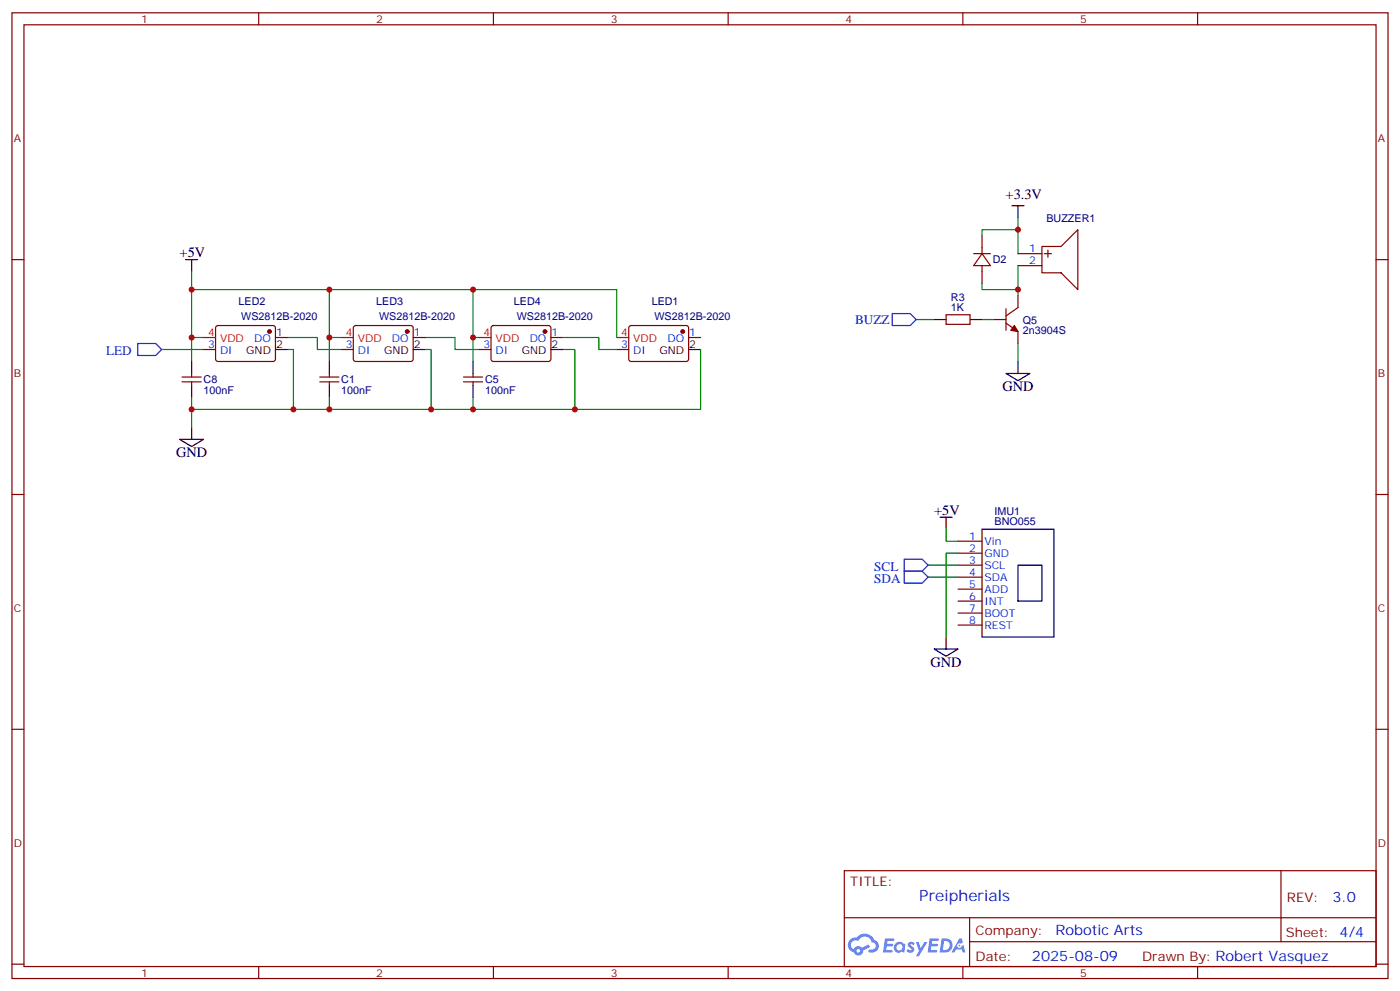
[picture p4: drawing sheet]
<svg xmlns="http://www.w3.org/2000/svg" width="412mm" height="292mm" viewBox="0 0 412 292" stroke-linecap="round" stroke-linejoin="round" font-family="sans-serif">
<g fill="none" stroke="#870000" stroke-width=".35">
<path d="M3.5 3.8h405.4v284.3h-405.4zM7.1 7.3h398.2v277.3h-398.2zM76.2 3.8v3.5M145.3 3.8v3.5M214.5 3.8v3.5M283.6 3.8v3.5M352.8 3.8v3.5M3.5 76.4h3.6M405.3 76.4h3.6M3.5 145.6h3.6M405.3 145.6h3.6M3.5 214.7h3.6"/>
<path d="M405.3 214.7h3.6M248.7 256.4h156.6v28.2h-156.6zM377.3 256.4v20.9M248.7 270.2h156.5M285.6 277.3h119.6M285.6 270.2v14.1M3.5 283.9h3.6M76.2 284.6v3.5M145.3 284.6v3.5M214.5 284.6v3.5M283.6 284.6v3.5M352.8 284.6v3.5"/>
<path d="M405.3 283.9h3.6"/>
</g>
<g fill="#5487ff">
<path d="M267.7 277.5a1.22 1.22 0 0 1 1.7 .3l-.4 .6a.47 .47 0 0 0-.3-.4 .47 .47 0 0 0-.5 .2l.1 .2a1.14 1.14 0 0 1 .8 1.7 1.14 1.14 0 0 1-1.9 0l-.2-.2 .5-.5 .7 .4a.29 .29 0 0 0 .3-.2 .29 .29 0 0 0-.2-.4 1.04 1.04 0 0 1-.6-1.7z"/>
<path d="M260.7 276.3h2.4l.3 .2-.2 .5h-1.8l-.1 .9h1.5l.3 .4-.3 .3h-1.6l-.2 1.1 1.7 .1 .2 .3-.2 .3h-2.6z"/>
<path d="M273.8 276.3h2.4l.3 .2-.1 .5h-1.8l-.2 .9h1.6l.3 .4-.4 .3h-1.6l-.1 1.1 1.7 .1 .2 .3-.2 .3h-2.6z"/>
<path d="M282.6 276.3h.7l.3 1.2-.6 .4a.69 .69 0 0 0-1 .2 .69 .69 0 0 0 .4 1 .69 .69 0 0 0 .9-.6l.5-.3 .6 2.2h-.8l-.2-.8h-1.8l-.5 .8h-.8z"/>
<path d="M269.8 277.4h.8l.6 1.8 1.1-1.8h.9l-2.6 4.2h-.8l.9-1.6z"/>
<path d="M277.4 276.3l-.6 4.1h1.3a2.11 2.11 0 0 0 2.5-2.1 2.11 2.11 0 0 0-2.5-2zM278.1 277a1.39 1.39 0 0 1 1.7 1.4 1.39 1.39 0 0 1-1.8 1.3h-.3z"/>
<path d="M263.7 277.9a1.54 1.54 0 0 0-.1 2.2 1.54 1.54 0 0 0 2.2 .1l.6 .2 .3-2.3-.2-.2h-.4a1.49 1.49 0 0 0-2.4 0zM264 278.9a.94 .94 0 0 1 1.8 0 .94 .94 0 0 1-1.8 0z"/>
<path d="M250.4 276.7a2.18 2.18 0 0 0 1.1 3.7 1.44 1.44 0 0 0 1.6 .9 1.44 1.44 0 0 0 1.2-1.5l2-1-.5-.7-1.9 .9a1.47 1.47 0 0 0-2.4 .5 1.39 1.39 0 0 1-.7-2 1.39 1.39 0 0 1 2-.4 2.12 2.12 0 0 1 2.2-1.3 2.12 2.12 0 0 1 1.9 1.7 1.14 1.14 0 0 1 1.1 1.4 1.14 1.14 0 0 1-1.7 .7 .43 .43 0 0 0-.5 .4 .43 .43 0 0 0 .4 .5 1.98 1.98 0 0 0 2.5-1.3 1.98 1.98 0 0 0-1.2-2.5 3.1 3.1 0 0 0-5.3-.7l-.9 .1zM252.3 280a.55 .55 0 0 1 1.1 0 .55 .55 0 0 1-1.1 0z"/>
<circle cx="282.6" cy="278.4" r=".26"/>
</g>
<g fill="none" stroke="#008700" stroke-width=".35">
<path d="M56.4 80v5.3M299.9 67.6h-10.6v1.8M299.9 64.1v10.6M299.9 78.2v8.8M56.4 99.4v-14.1h40.6v14.1M60 99.4h-3.6v7M84.7 99.4h8.8v3.5h7M97 85.3h42.3v14.1M100.5 99.4h-3.5v7M125.2 99.4h8.9v3.5h7M139.3 85.3h42.4v14.1M141.1 99.4h-1.8v7"/>
<path d="M165.8 99.4h10.6v3.5h5.3M269.9 94.1h5.3M289.3 83.5v1.8h10.6M289.3 94.1h3.5M47.6 102.9h12.4M56.4 117v3.5h30M84.7 102.9h1.7v17.6h10.6M97 117v3.5h42.3M125.2 102.9h1.8v17.6M165.8 102.9h3.5v17.6h-30v-3.5M206.4 102.9v17.6h-37.1M299.9 101.1v5.3"/>
<path d="M56.4 120.5v5.3M278.7 155.8v3.5h3.5M273.4 166.4h8.8M273.4 169.9h8.8M282.2 162.9h-3.5v24.7"/>
</g>
<g fill="none" stroke="#000" stroke-width=".35">
<path d="M54.7 76.4h3.5M56.4 76.4v3.6M298.1 60.6h3.5M299.9 60.6v3.5M275.2 94.1h3.5M285.8 94.1h3.5M56.4 106.4v3.6M56.4 113.5v3.5M81.1 102.9h3.6M97 106.4v3.6M97 113.5v3.5M121.7 102.9h3.5"/>
<path d="M139.3 106.4v3.6M139.3 113.5v3.5M162.3 102.9h3.5M202.8 102.9h3.6M296.3 110h7.1l-3.5 2.1zM299.9 106.4v3.6M52.9 129.4h7.1l-3.6 2.1zM56.4 125.8v3.6M276.9 152.3h3.6M278.7 152.3v3.5M289.3 155.8h21.1v31.8h-21.1zM299.9 166.4h7v10.6h-7z"/>
<path d="M275.2 191.1h7l-3.5 2.1zM278.7 187.6v3.5"/>
</g>
<g fill="none" stroke="#870000" stroke-width=".35">
<path d="M286.8 74.7h4.9M289.3 74.7l2.4 3.5h-4.9zM289.3 69.4v5.3M289.3 78.2v5.3M299.9 74.7h7M299.9 78.2h7M306.9 72.6h5.7l4.9-5v17.7l-4.9-5h-5.7zM307.6 74.7h2.1M308.7 73.6v2.1M63.7 96.1l.5-.3 16.5 .1 .4 .7v9.4l-.7 .4h-16.5l-.4-.7v-9.1zM81.1 99.4h3.6M104.3 96.1l.5-.3 16.5 .1 .4 .7-.1 9.4-.6 .4h-16.5l-.4-.7v-9.1z"/>
<path d="M121.7 99.4h3.5M144.9 96.1l.4-.3 16.5 .1 .5 .7-.1 9.4-.6 .4h-16.5l-.5-.7v-9.1zM162.3 99.4h3.5M185.4 96.1l.5-.3 16.5 .1 .4 .7v9.4l-.7 .4h-16.5l-.4-.7v-9.1zM202.8 99.4h3.6M278.7 92.7h7.1v2.8h-7.1zM292.8 94.1h3.5M296.3 95.1l3.6 2.5v3.5M296.3 90.9v6.4M299.9 87v3.6l-3.6 2.4M53.6 112.4h5.7M53.6 111h5.7"/>
<path d="M56.4 110v1M56.4 112.4v1.1M60 102.9h3.5M94.2 112.4h5.6M94.2 111h5.6M97 110v1M97 112.4v1.1M100.5 102.9h3.6M136.5 112.4h5.7M136.5 111h5.7M139.3 110v1M139.3 112.4v1.1"/>
<path d="M141.1 102.9h3.5M181.7 102.9h3.5M282.2 159.3h7.1M282.2 162.9h7.1M282.2 166.4h7.1M282.2 169.9h7.1M282.2 173.5h7.1M282.2 177h7.1M282.2 180.5h7.1M282.2 184h7.1"/>
</g>
<g fill="#870000" stroke="#870000" stroke-width=".35">
<path d="M298.8 95.8l1.1 1.8-2.2-.3z"/>
<circle cx="119.9" cy="97.6" r=".53"/>
<circle cx="79.4" cy="97.6" r=".53"/>
<circle cx="160.5" cy="97.6" r=".53"/>
<circle cx="201.1" cy="97.6" r=".53"/>
</g>
<path d="M60 99.4h3.5M100.5 99.4h3.6M141.1 99.4h3.5M181.7 99.4h3.5" fill="none" stroke="#f00" stroke-width=".35"/>
<path d="M262.8 92.3h5.3l1.8 1.8-1.8 1.7h-5.3zM40.6 101.1h5.3l1.7 1.8-1.7 1.8h-5.3zM266.3 164.6h5.3l1.8 1.8-1.8 1.8h-5.3zM266.3 168.2h5.3l1.8 1.7-1.8 1.8h-5.3z" fill="none" stroke="#00f" stroke-width=".35"/>
<g fill="#c00">
<circle cx="56.4" cy="99.4" r=".88"/>
<circle cx="97" cy="85.3" r=".88"/>
<circle cx="139.3" cy="99.4" r=".88"/>
<circle cx="97" cy="99.4" r=".88"/>
<circle cx="86.4" cy="120.5" r=".88"/>
<circle cx="97" cy="120.5" r=".88"/>
<circle cx="127" cy="120.5" r=".88"/>
<circle cx="139.3" cy="120.5" r=".88"/>
<circle cx="56.4" cy="120.5" r=".88"/>
<circle cx="56.4" cy="85.3" r=".88"/>
<circle cx="139.3" cy="85.3" r=".88"/>
<circle cx="169.3" cy="120.5" r=".88"/>
<circle cx="299.9" cy="67.6" r=".88"/>
<circle cx="299.9" cy="85.3" r=".88"/>
</g>
<text font-size="4.6" fill="#00f" x="270.8" y="265.4">Preipherials</text>
<g font-size="4.2">
<text x="296.2" y="58.5">+3.3V</text>
<text x="52.9" y="75.7">+5V</text>
<text x="295.3" y="115.3">GND</text>
<text x="51.9" y="134.7">GND</text>
<text x="275.2" y="151.6">+5V</text>
<text x="274.1" y="196.4">GND</text>
</g>
<g font-size="4.2" fill="#00f">
<text x="392.5" y="265.6">3.0</text>
<text x="310.9" y="275.2">Robotic Arts</text>
<text x="304" y="283">2025-08-09</text>
</g>
<g font-size="3.9" fill="#00f">
<text x="251.9" y="95.4">BUZZ</text>
<text x="31.2" y="104.6">LED</text>
<text x="257.5" y="168.2">SCL</text>
<text x="257.5" y="171.7">SDA</text>
</g>
<g font-size="3.9" fill="#800">
<text x="250.5" y="260.9">TITLE:</text>
<text x="379.1" y="265.6">REV:</text>
<text x="287.4" y="275.1">Company:</text>
<text x="378.7" y="275.8">Sheet: 4/4</text>
<text x="287.4" y="282.8">Date:</text>
<text x="336.4" y="282.9">Drawn By: Robert Vasquez</text>
</g>
<g font-size="3.2" fill="#800">
<text x="41.6" y="6.8">1</text>
<text x="110.8" y="6.8">2</text>
<text x="179.9" y="6.8">3</text>
<text x="249.1" y="6.8">4</text>
<text x="318.2" y="6.8">5</text>
<text x="4.1" y="41.9">A</text>
<text x="405.9" y="41.9">A</text>
<text x="4.1" y="111">B</text>
<text x="405.9" y="111">B</text>
<text x="4.1" y="180.2">C</text>
<text x="405.9" y="180.2">C</text>
<text x="4.1" y="249.3">D</text>
<text x="405.9" y="249.3">D</text>
<text x="41.6" y="287.6">1</text>
<text x="110.8" y="287.6">2</text>
<text x="179.9" y="287.6">3</text>
<text x="249.1" y="287.6">4</text>
<text x="318.2" y="287.6">5</text>
</g>
<g font-size="3.2" fill="#000080">
<text x="308.2" y="65.2">BUZZER1</text>
<text x="292.5" y="77.6">D2</text>
<text x="70.3" y="89.9">LED2</text>
<text x="110.8" y="89.9">LED3</text>
<text x="151.4" y="89.9">LED4</text>
<text x="192" y="89.9">LED1</text>
<text x="280.1" y="88.5">R3</text>
<text x="71.1" y="94.1">WS2812B-2020</text>
<text x="111.6" y="94.1">WS2812B-2020</text>
<text x="152.2" y="94.1">WS2812B-2020</text>
<text x="192.8" y="94.1">WS2812B-2020</text>
<text x="280.1" y="91.6">1K</text>
<text x="301.3" y="95.3">Q5</text>
<text x="301.3" y="98.5">2n3904S</text>
<text x="60" y="112.9">C8</text>
<text x="100.5" y="112.9">C1</text>
<text x="142.9" y="112.9">C5</text>
<text x="60" y="116.1">100nF</text>
<text x="100.5" y="116.1">100nF</text>
<text x="142.9" y="116.1">100nF</text>
<text x="293" y="154.7">BNO055</text>
<text x="293" y="151.6">IMU1</text>
</g>
<g font-size="3.2" fill="#00f">
<text x="303.1" y="74.3">1</text>
<text x="303.1" y="77.9">2</text>
<text x="74.9" y="100.8">DO</text>
<text x="81.3" y="99">1</text>
<text x="115.5" y="100.8">DO</text>
<text x="121.9" y="99">1</text>
<text x="156" y="100.8">DO</text>
<text x="162.5" y="99">1</text>
<text x="196.6" y="100.8">DO</text>
<text x="203" y="99">1</text>
<text x="61.3" y="102.6">3</text>
<text x="64.8" y="104.3">DI</text>
<text x="101.9" y="102.6">3</text>
<text x="105.4" y="104.3">DI</text>
<text x="142.4" y="102.6">3</text>
<text x="145.9" y="104.3">DI</text>
<text x="183" y="102.6">3</text>
<text x="186.5" y="104.3">DI</text>
<text x="285.5" y="159">1</text>
<text x="290" y="160.4">Vin</text>
<text x="285.5" y="162.5">2</text>
<text x="285.5" y="166.1">3</text>
<text x="290" y="163.9">GND</text>
<text x="290" y="167.5">SCL</text>
<text x="285.5" y="169.6">4</text>
<text x="285.5" y="173.1">5</text>
<text x="290" y="171">SDA</text>
<text x="285.5" y="176.6">6</text>
<text x="290" y="174.5">ADD</text>
<text x="290" y="178">INT</text>
<text x="285.5" y="180.2">7</text>
<text x="285.5" y="183.7">8</text>
<text x="290" y="181.6">BOOT</text>
<text x="290" y="185.1">REST</text>
</g>
<g font-size="3.2" fill="#f00">
<text x="61.3" y="99">4</text>
<text x="64.8" y="100.8">VDD</text>
<text x="101.9" y="99">4</text>
<text x="105.4" y="100.8">VDD</text>
<text x="142.4" y="99">4</text>
<text x="145.9" y="100.8">VDD</text>
<text x="183" y="99">4</text>
<text x="186.5" y="100.8">VDD</text>
</g>
<g font-size="3.2">
<text x="72.6" y="104.3">GND</text>
<text x="81.3" y="102.6">2</text>
<text x="113.1" y="104.3">GND</text>
<text x="121.9" y="102.6">2</text>
<text x="153.7" y="104.3">GND</text>
<text x="162.5" y="102.6">2</text>
<text x="194.3" y="104.3">GND</text>
<text x="203" y="102.6">2</text>
</g>
</svg>
